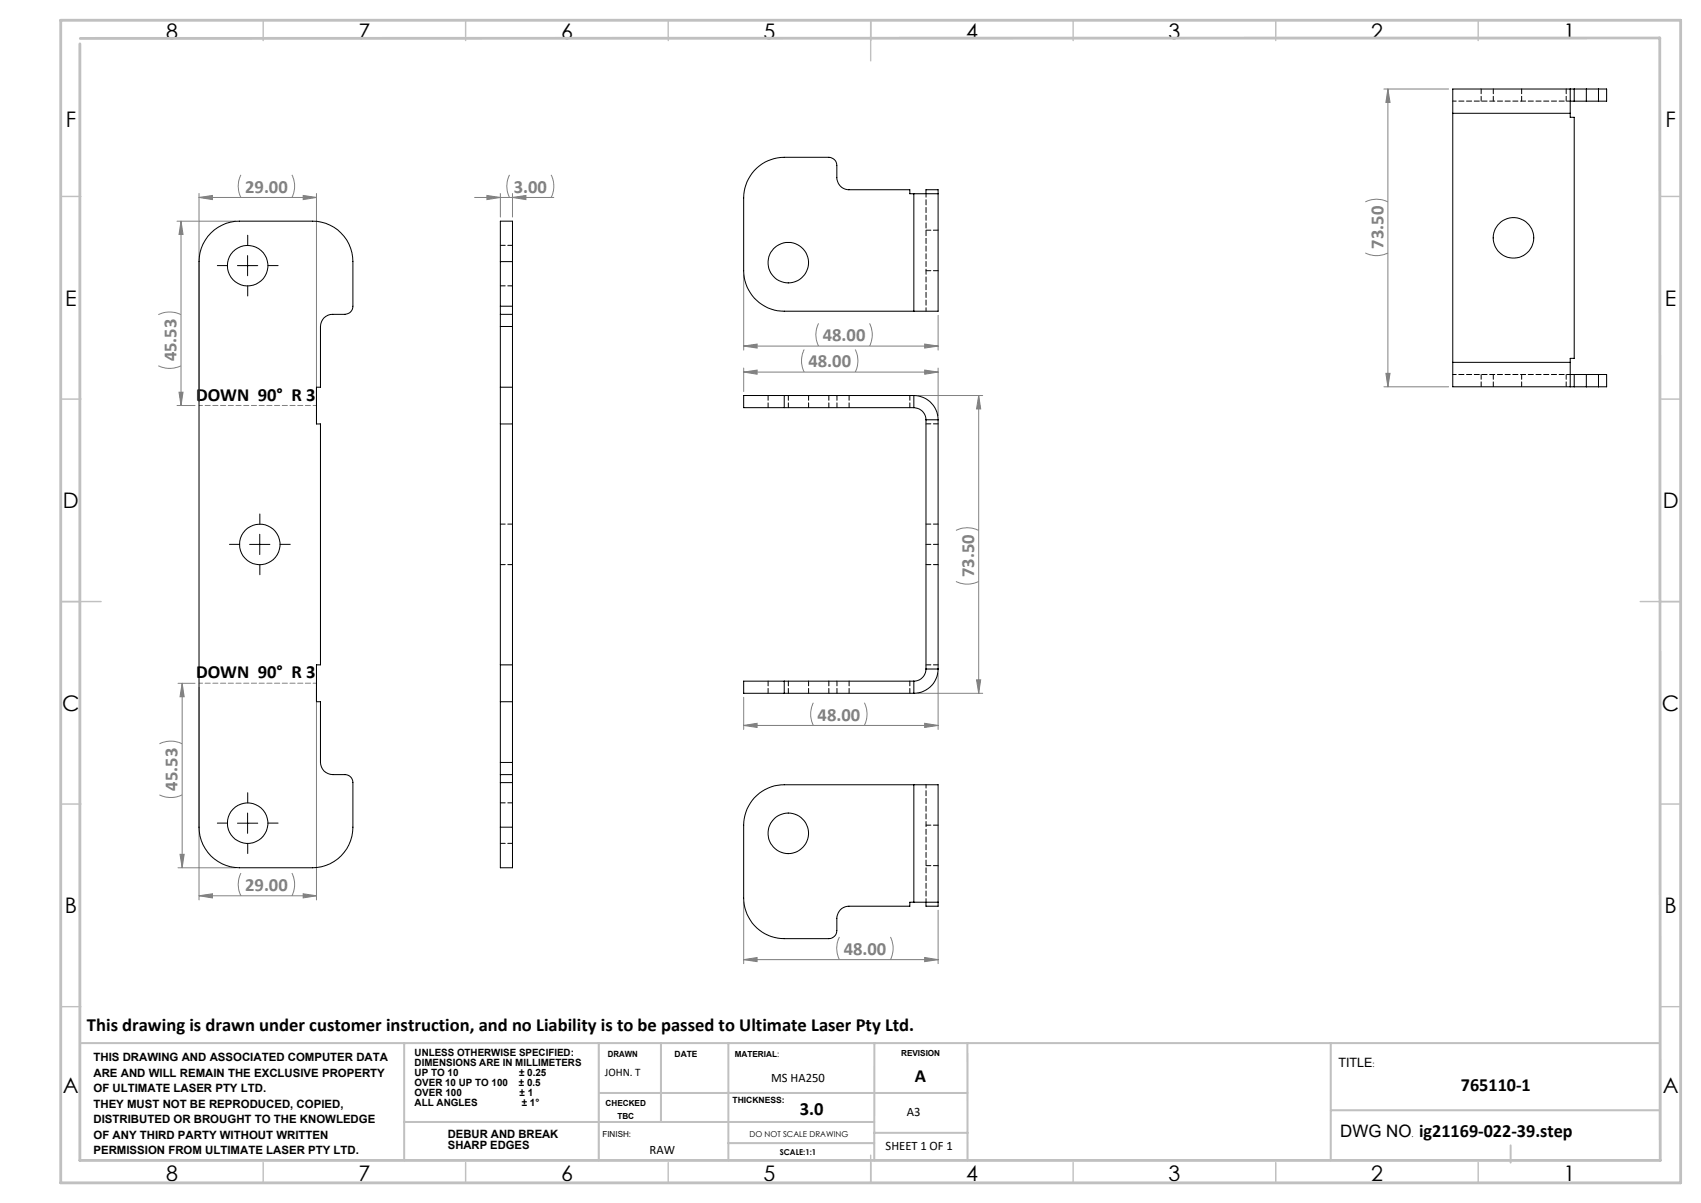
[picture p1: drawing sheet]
<svg xmlns="http://www.w3.org/2000/svg" width="420mm" height="297mm" viewBox="0 0 420 297" stroke-linecap="round" stroke-linejoin="round" font-family="sans-serif">
<g fill="none" stroke="#808080" stroke-width=".25">
<path d="M341.7 22h16M342.7 22l.5 3.3h-1zM342.7 22v73.5M43.7 54.6h14.4M44.7 54.6l.5 3.3h-1zM44.7 54.6v45.5M49.1 47.8v51.3M49.1 48.8h29M49.1 48.8l3.4-.5v1zM59.5 43.2a6.1 6.1 0 0 0 0 5.6M72.1 43.2a6.1 6.1 0 0 1 0 5.6M74.9 48.3l3.2 .5-3.2 .5z"/>
<path d="M78.1 47.8v51.3M117.2 48.8h19.5M120.2 48.3l3.3 .5-3.3 .5zM123.5 47.8v5.8M125.8 43.2a6.1 6.1 0 0 0 0 5.6M126.5 47.8v5.8M126.5 48.8l3.4-.5v1zM136.1 43.2a6.1 6.1 0 0 1 0 5.6M337.1 49.8a6.1 6.1 0 0 1 5.6 0M39.1 77.7a6.5 6.5 0 0 1 5.6 0M183.6 67.8v18.6M202.1 79.8a6.2 6.2 0 0 0 0 5.6"/>
<path d="M214.7 79.8a6.2 6.2 0 0 1 0 5.6M231.6 77.9v8.5M337.1 62.4a6.1 6.1 0 0 0 5.6 0M39.1 90.3a6.5 6.5 0 0 0 5.6 0M44.2 96.8h1l-.5 3.3zM183.6 91.9l3.3-.5v1zM183.6 85.4h48M183.6 90.9v5.8M183.6 91.9h48M183.6 85.4l3.3-.5v1zM198.6 86.3a6.1 6.1 0 0 0 0 5.6M211.2 86.3a6.1 6.1 0 0 1 0 5.6"/>
<path d="M226.6 97.6h16M228.3 91.4l3.3 .5-3.3 .5zM228.3 84.9l3.3 .5-3.3 .5zM231.6 90.9v11.8M241.7 97.6l.4 3.4h-1zM241.7 97.6v73.6M341.7 95.5h16M342.2 92.2h1l-.5 3.3zM43.7 100.1h4.5M236 130.9a6.2 6.2 0 0 1 5.7 0M236 143.5a6.2 6.2 0 0 0 5.7 0M44 168.7h4.2"/>
<path d="M45 168.7l.5 3.3h-1zM45 168.7v45.5M49.1 169.7v52.5M78.1 169.7v52.5M183.6 179.1l3.3-.5v1zM183.6 172.2v7.9M183.6 179.1h48M200.8 173.5a6.2 6.2 0 0 0 0 5.6M213.4 173.5a6.2 6.2 0 0 1 0 5.6M226.6 171.2h16M228.3 178.6l3.3 .5-3.3 .5zM231.6 166.2v13.9"/>
<path d="M241.1 167.8h1l-.4 3.4zM39.4 196.2a6.5 6.5 0 0 0 5.6 0M39.4 183.7a6.2 6.2 0 0 1 5.6 0M44 214.2h14.1M44.5 210.9h1l-.5 3.3zM59.5 215.5a6.2 6.2 0 0 0 0 5.7M72.1 215.5a6.2 6.2 0 0 1 0 5.7M49.1 221.2h29M49.1 221.2l3.4-.5v1zM74.9 220.7l3.2 .5-3.2 .5zM183.6 236.9l3.3-.5v1zM183.6 222.7v15.2"/>
<path d="M183.6 236.9h48M207.3 231.3a6.2 6.2 0 0 0 0 5.6M219.9 231.3a6.2 6.2 0 0 1 0 5.6M228.3 236.4l3.3 .5-3.3 .5zM231.6 224.7v13.2"/>
</g>
<path d="M56.2 65.6h-2.5M61.2 60.6v-2.5M61.2 70.6v2.5M66.2 65.6h2.5M59.2 134.4h-2.5M64.2 129.4v-2.5M64.2 139.4v2.5M69.2 134.4h2.5M61.2 198.2v-2.5M56.2 203.2h-2.5M61.2 208.2v2.5M66.2 203.2h2.5" fill="none" stroke="#000" stroke-width=".25" stroke-dasharray="15.2 1.3 1.3 1.3"/>
<path d="M58.6 65.6h5M61.1 63.1v5M61.6 134.4h5M64.1 131.9v5M58.6 203.2h5M61.1 200.7v5" fill="none" stroke="#000" stroke-width=".25"/>
<path d="M49.2 100.1h29M78.2 168.7h-29" fill="none" stroke="#808080" stroke-width=".25" stroke-dasharray="1.3 .6" stroke-dashoffset=".4"/>
<g fill="none" stroke="#c0c0c0" stroke-width=".35">
<path d="M65 5v5M115 5v5M165 5v5M215 5v10M265 5v5M315 5v5M365 5v5M15 48.5h5M410 48.5h5M15 98.5h5M410 98.5h5M15 148.5h10"/>
<path d="M405 148.5h10M15 198.5h5M410 198.5h5M15 248.5h5M410 248.5h5M65 287v5M115 287v5M165 287v5M215 285.2v6.8M265 287v5M315 287v5M365 287v5"/>
</g>
<g fill="none" stroke="#c0c0c0" stroke-width=".5">
<path d="M19.7 257.5h390.2M99.8 257.5v29M147.8 257.5v29M163.2 257.5v19.5M179.8 257.5v29M215.9 257.5v29M238.9 257.5v29M328.6 257.5v29M99.8 277h116.1M147.8 269.8h91.1M215.9 279.7h23M328.6 274.1h81.3"/>
<path d="M179.8 282.2h36.1M373 282.8v4.2"/>
</g>
<path d="M15 5h400v287h-400zM19.8 9.5l390-.1 .1 277.1h-390.2v-275.7" fill="none" stroke="#c0c0c0" stroke-width=".7"/>
<g fill="#808080">
<path d="M74.9 220.7l3.2 .5-3.2 .5zM49.1 221.2l3.4-.5v1zM126.5 48.8l3.4-.5v1zM120.2 48.3l3.3 .5-3.3 .5z"/>
<path d="M49.1 48.8l3.4-.5v1zM74.9 48.3l3.2 .5-3.2 .5zM183.6 91.9l3.3-.5v1zM228.3 91.4l3.3 .5-3.3 .5zM183.6 179.1l3.3-.5v1zM228.3 178.6l3.3 .5-3.3 .5z"/>
<path d="M183.6 85.4l3.3-.5v1zM228.3 84.9l3.3 .5-3.3 .5z"/>
<path d="M44.7 54.6l.5 3.3h-1zM44.2 96.8h1l-.5 3.3zM45 168.7l.5 3.3h-1.1zM44.4 210.9h1.1l-.5 3.3zM241.7 97.6l.4 3.4h-1zM241.1 167.8h1l-.4 3.4zM342.7 22l.5 3.3h-1zM342.2 92.2h1l-.5 3.3z"/>
<path d="M183.6 236.9l3.3-.5v1zM228.3 236.4l3.3 .5-3.3 .5z"/>
</g>
<g fill="none" stroke="#000" stroke-width=".25">
<path d="M358.7 28h29M358.7 28v61.5M387.7 22v6M387.7 28v1h1v59.5h-1v1M387.7 25h1M388.7 22h-30v6M388.7 25h3M388.7 22h3M388.7 22v3M391.7 22h3M391.7 25h3M391.7 22v3"/>
<path d="M394.7 22h2v3h-2M394.7 22v3M52.1 57.5a10.1 10.1 0 0 1 7.1-2.9h18a10 10 0 0 1 9.9 10v11a1.99 1.99 0 0 1-1.9 2h-3a2.95 2.95 0 0 0-3.1 3v15h-1v9.1h1v59.4h-1v9.1h1v15a3 3 0 0 0 3.1 3h3a1.93 1.93 0 0 1 1.9 2v11a10 10 0 0 1-9.9 10h-18a10 10 0 0 1-10.1-10v-139.6a9.9 9.9 0 0 1 3-7.1zM225.6 47.8h-1v-1h-15a3 3 0 0 1-3-3v-3a1.99 1.99 0 0 0-2-2h-11a10 10 0 0 0-10 10.1v17.9a10 10 0 0 0 10 10h32M225.6 47.8h6M225.6 47.8v29M228.6 47.8v-1h3v30h-6M123.5 64.6v-10h3v10M123.5 75.6v2M123.5 77.6v3M123.5 77.6h3M123.5 64.6v11"/>
<path d="M123.5 64.6h3M123.5 75.6h3M126.5 75.6v2M126.5 77.6v3M126.5 64.6v11M123.5 95.6h3M123.5 80.6v107.6M123.5 80.6h3M126.5 80.6v107.6M193.6 97.6h-10v3h10M193.6 97.6h32M193.6 97.6v3"/>
<path d="M225.6 97.6a6 6 0 0 1 6 6M225.6 97.6v3M358.7 89.5v6h30M358.7 89.5h29M387.7 89.5v6M387.7 92.5h1M388.7 92.5h3M388.7 95.5h3M388.7 92.5v3M391.7 95.5h3M391.7 92.5h3M391.7 92.5v3"/>
<path d="M394.7 92.5h2v3h-2M394.7 92.5v3M123.5 104.7h3M193.6 100.6h32M225.6 100.6a3 3 0 0 1 3 3M228.6 103.6h3M228.6 103.6v61.6M231.6 103.6v61.6M123.5 164.1h3M123.5 173.2h3M193.6 168.2h-10v3h10M193.6 168.2v3"/>
<path d="M193.6 171.2h32M193.6 168.2h32M225.6 168.2v3M228.6 165.2a3 3 0 0 1-3 3M228.6 165.2h3M231.6 165.2a6 6 0 0 1-6 6M123.5 191.2v2M123.5 188.2v3M123.5 191.2h3M123.5 193.2h3M123.5 193.2v11M123.5 188.2h3"/>
<path d="M126.5 191.2v2M126.5 188.2v3M126.5 193.2v11M225.6 193.7h-32a10 10 0 0 0-10 10v18a10 10 0 0 0 10 10h11a1.99 1.99 0 0 0 2-2v-3a3 3 0 0 1 3-3h15v-1h1M225.6 193.7h6v30h-3v-1M225.6 193.7v29M123.5 204.2v10h3v-10M123.5 204.2h3M225.6 222.7h6"/>
<circle cx="373.7" cy="58.7" r="5"/>
<circle cx="61.2" cy="65.6" r="5"/>
<circle cx="194.6" cy="64.9" r="5"/>
<circle cx="64.1" cy="134.4" r="5"/>
<circle cx="61.2" cy="203.2" r="5"/>
<circle cx="194.6" cy="205.7" r="5"/>
</g>
<g fill="none" stroke="#000" stroke-width=".25" stroke-dasharray="1.3 .6" stroke-dashoffset=".1">
<path d="M365.7 25v-3M368.7 25v-3M375.7 25v-3M386.7 25v-3M228.7 56.8h3M123.6 70.6h3M126.6 60.6h-3M228.7 66.8h3M189.7 97.6v3M365.7 92.5v3M368.7 92.5v3M375.7 92.5v3"/>
<path d="M386.7 92.5v3M194.7 100.6v-3M199.7 100.6v-3M204.7 100.6v-3M206.7 100.6v-3M209.7 100.6v-3M224.7 100.6v-3M228.7 104.6h3M123.6 139.4h3M126.6 129.4h-3M228.7 134.4h3M228.7 139.4h3"/>
<path d="M231.7 129.4h-3M189.7 168.1v3M194.7 168.1v3M199.7 171.1v-3M204.7 168.1v3M206.7 168.1v3M209.7 168.1v3M224.7 168.1v3M228.7 164.1h3M126.6 198.2h-3M123.6 208.2h3M228.7 213.7h3"/>
<path d="M228.7 203.7h3"/>
</g>
<path d="M358.7 25h29M228.7 76.8v-29M387.7 92.5h-29M228.7 222.7v-29" fill="none" stroke="#000" stroke-width=".25" stroke-dasharray="1.3 .6" stroke-dashoffset=".4"/>
<g font-size="5.3">
<text x="41" y="9.5">8</text>
<text x="88.5" y="9.5">7</text>
<text x="138.5" y="9.5">6</text>
<text x="188.5" y="9.5">5</text>
<text x="238.5" y="9.5">4</text>
<text x="288.5" y="9.5">3</text>
<text x="338.5" y="9.5">2</text>
<text x="386" y="9.5">1</text>
<text x="16.2" y="31.3">F</text>
<text x="411.2" y="31.3">F</text>
<text x="16.1" y="75.5">E</text>
<text x="411.1" y="75.5">E</text>
<text x="15.5" y="125.5">D</text>
<text x="410.5" y="125.5">D</text>
<text x="15.4" y="175.5">C</text>
<text x="410.4" y="175.5">C</text>
<text x="16" y="225.5">B</text>
<text x="411" y="225.5">B</text>
<text x="15.5" y="269.8">A</text>
<text x="410.5" y="269.8">A</text>
<text x="41" y="291.5">8</text>
<text x="88.5" y="291.5">7</text>
<text x="138.5" y="291.5">6</text>
<text x="188.5" y="291.5">5</text>
<text x="238.5" y="291.5">4</text>
<text x="288.5" y="291.5">3</text>
<text x="338.5" y="291.5">2</text>
<text x="386" y="291.5">1</text>
</g>
<g font-size="4.6" fill="#808080">
<text x="60.5" y="47.6">29.00</text>
<text x="126.9" y="47.6">3.00</text>
<text x="341.6" y="61.4" transform="rotate(-90 341.6 61.4)">73.50</text>
<text x="43.6" y="89.2" transform="rotate(-90 43.6 89.2)">45.53</text>
<text x="203.2" y="84.3">48.00</text>
<text x="199.6" y="90.7">48.00</text>
<text x="240.5" y="142.5" transform="rotate(-90 240.5 142.5)">73.50</text>
<text x="201.9" y="177.9">48.00</text>
<text x="43.8" y="195.2" transform="rotate(-90 43.8 195.2)">45.53</text>
<text x="60.5" y="220">29.00</text>
<text x="208.3" y="235.8">48.00</text>
</g>
<g font-size="4.6">
<text x="48.4" y="99">DOWN 90° R 3</text>
<text x="48.4" y="167.5">DOWN 90° R 3</text>
<text x="21.5" y="254.5">This drawing is drawn under customer instruction, and no Liability is to be passed to Ultimate Laser Pty Ltd.</text>
<text x="225.9" y="267.1">A</text>
<text x="360.7" y="269.4">765110-1</text>
<text x="197.5" y="275.3">3.0</text>
</g>
<text font-size="4.2" x="330.9" y="280.7">DWG NO ig21169-022-39.step</text>
<g font-size="3.2">
<text x="330.5" y="263.5">TITLE</text>
<text x="190.4" y="267">MS HA250</text>
<text x="223.9" y="275.4">A3</text>
<text x="160.4" y="284.8">RAW</text>
<text x="218.7" y="283.8">SHEET 1 OF 1</text>
</g>
<g font-size="2.8">
<text x="23.1" y="262">THIS DRAWING AND ASSOCIATED COMPUTER DATA</text>
<text x="23.1" y="265.8">ARE AND WILL REMAIN THE EXCLUSIVE PROPERTY</text>
<text x="23.1" y="269.6">OF ULTIMATE LASER PTY LTD.</text>
<text x="149.4" y="265.7">JOHN. T</text>
<text x="23.1" y="273.4">THEY MUST NOT BE REPRODUCED, COPIED,</text>
<text x="23.1" y="277.3">DISTRIBUTED OR BROUGHT TO THE KNOWLEDGE</text>
<text x="23.1" y="281.1">OF ANY THIRD PARTY WITHOUT WRITTEN</text>
<text x="110.6" y="280.9">DEBUR AND BREAK</text>
<text x="23.1" y="284.9">PERMISSION FROM ULTIMATE LASER PTY LTD.</text>
<text x="110.6" y="283.8">SHARP EDGES</text>
</g>
<g font-size="2.5">
<text x="102.4" y="260.6">UNLESS OTHERWISE SPECIFIED:</text>
<text x="102.4" y="263.1">DIMENSIONS ARE IN MILLIMETERS</text>
<text x="102.4" y="265.6">UP TO 10</text>
<text x="102.4" y="268">OVER 10 UP TO 100</text>
<text x="128.1" y="268">± 0.5</text>
<text x="128.2" y="265.6">± 0.25</text>
<text x="102.4" y="270.5">OVER 100</text>
<text x="102.4" y="273">ALL ANGLES</text>
<text x="128.3" y="270.5">± 1</text>
<text x="128.8" y="273">± 1°</text>
</g>
<g font-size="2.1">
<text x="150.1" y="260.8">DRAWN</text>
<text x="166.6" y="260.8">DATE</text>
<text x="181.4" y="260.8">MATERIAL:</text>
<text x="222.5" y="260.8">REVISION</text>
<text x="149.5" y="273">CHECKED</text>
<text x="180.8" y="272.3">THICKNESS:</text>
<text x="148.8" y="280.8">FINISH:</text>
<text x="152.4" y="276.4">TBC</text>
</g>
<g font-size="2">
<text x="338.9" y="263.5">:</text>
<text x="185.1" y="280.8">DO NOT SCALE DRAWING</text>
<text x="348.5" y="280.7">.</text>
<text x="192.5" y="285.3">SCALE:1:1</text>
</g>
</svg>
